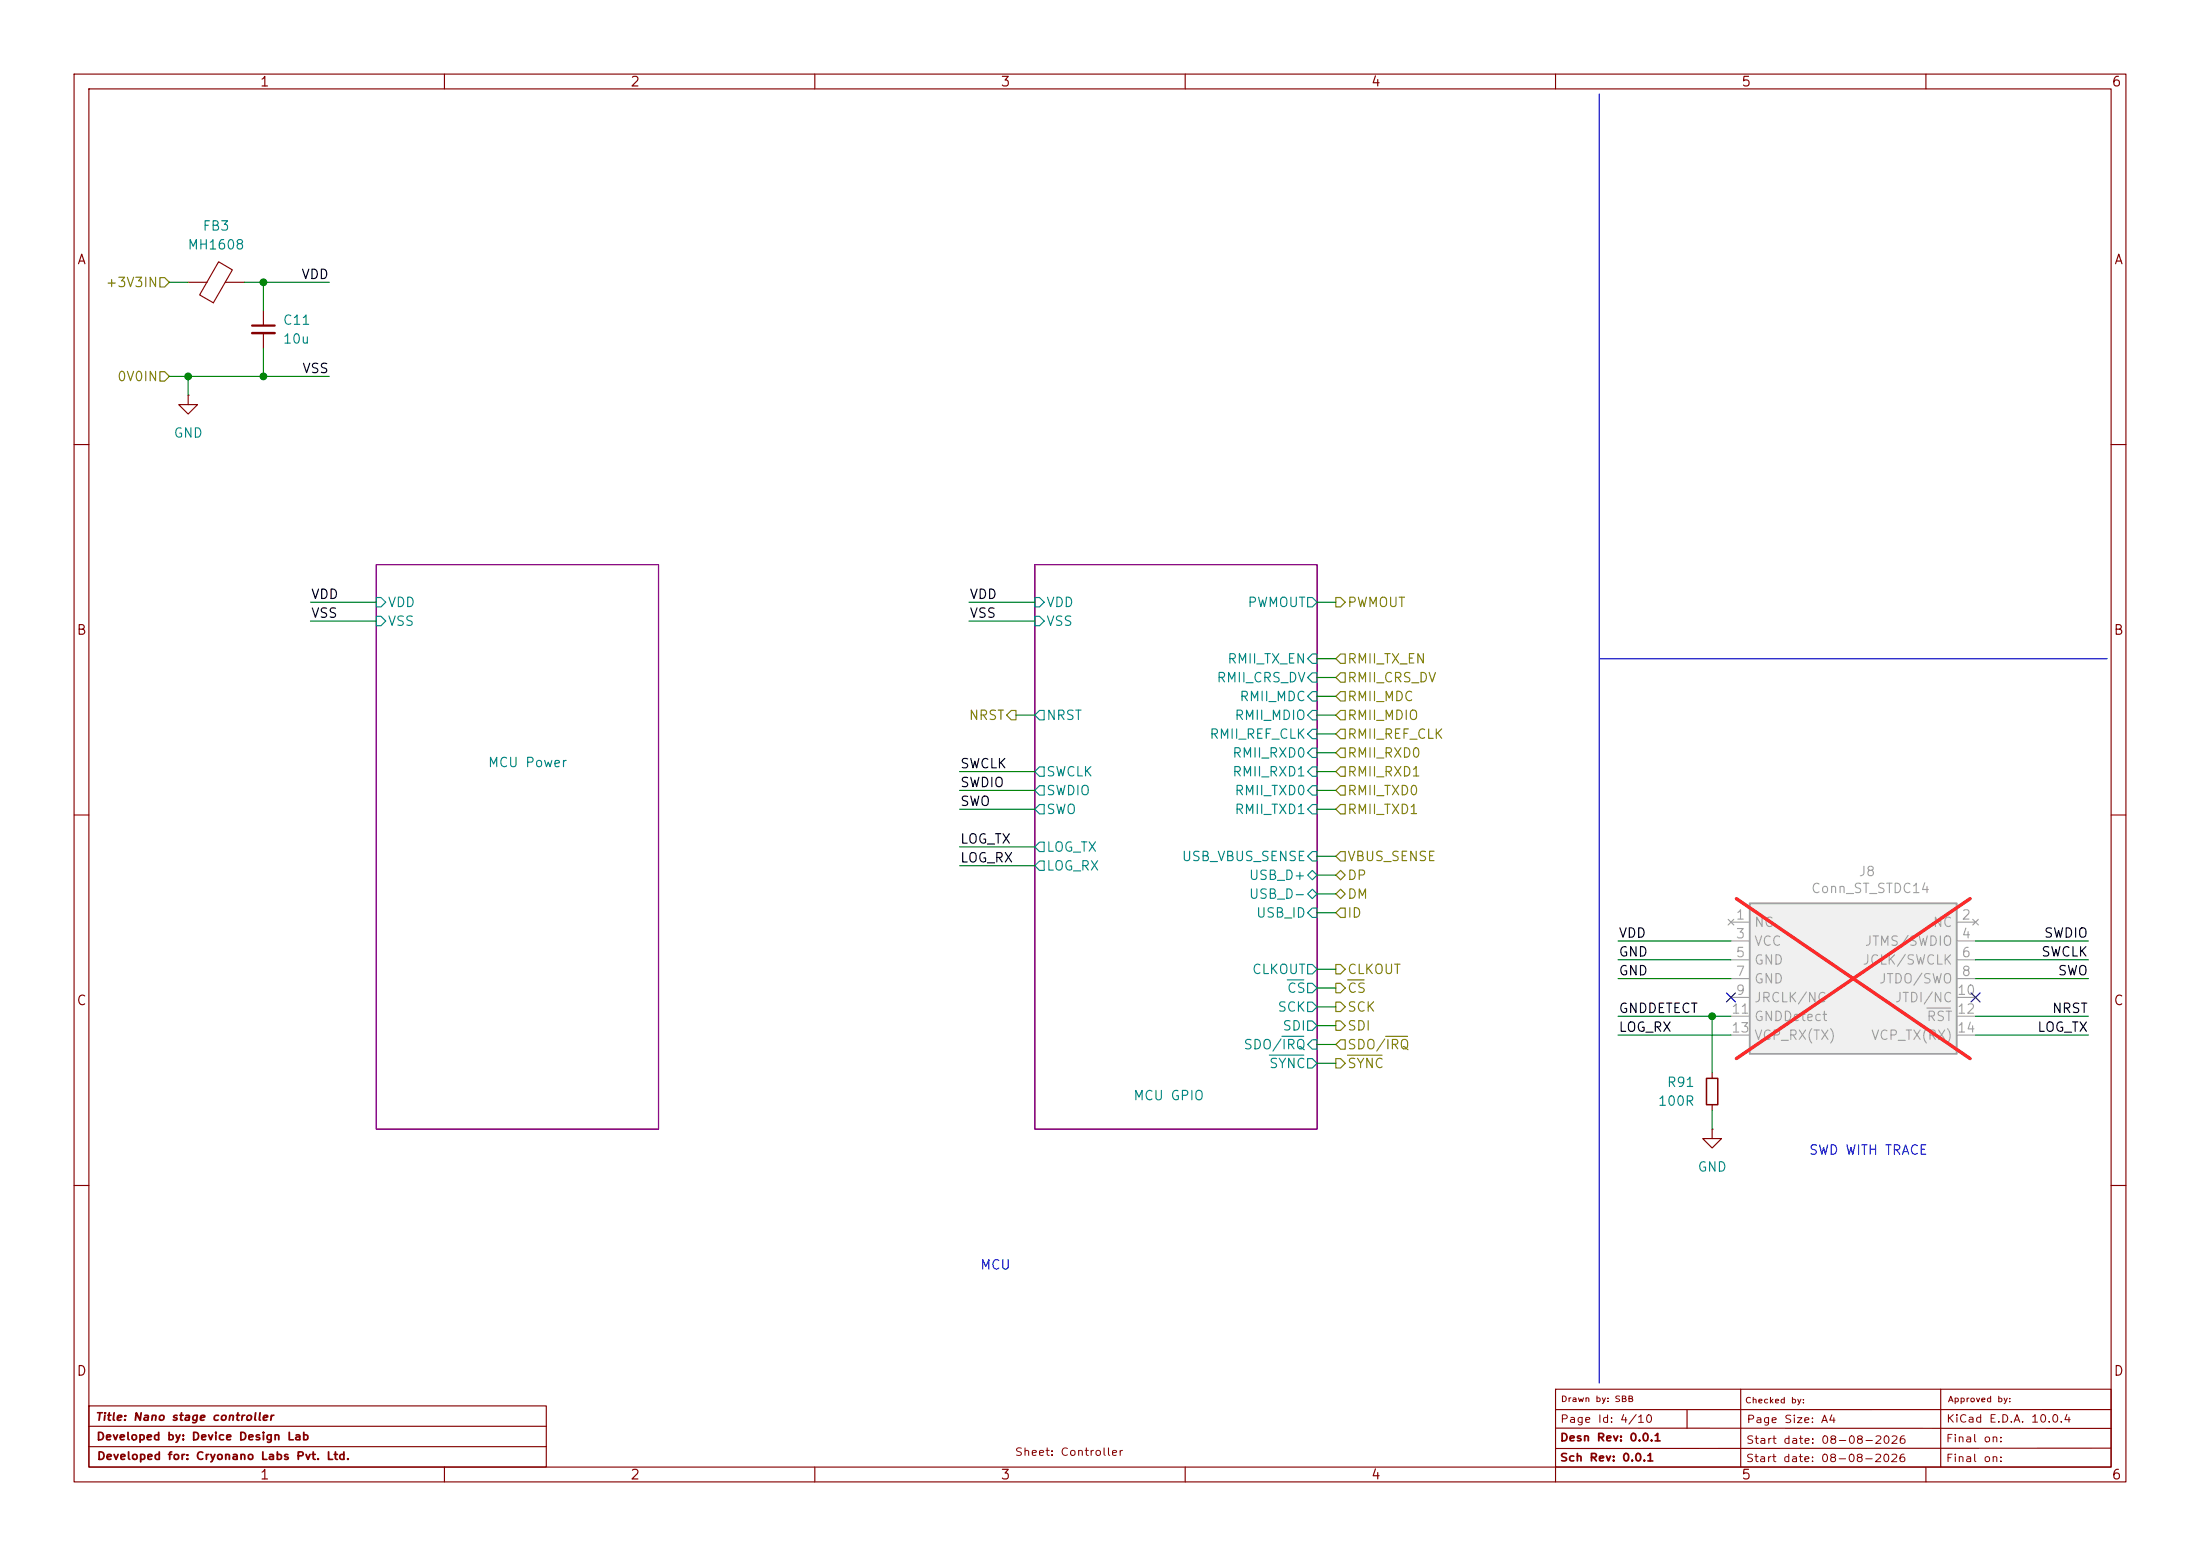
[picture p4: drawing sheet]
(kicad_sch
 (version 20260306)
 (generator "eeschema")
 (generator_version "10.0")
 (paper "A4")
 (title_block
  (title "Nano stage controller")
  (date "08-08-2026")
  (rev "1.0.0")
  (company "Cryonano Labs Pvt. Ltd.")
  (comment 1 "SBB")
  (comment 4 "0.0.1")
  (comment 5 "0.0.1")
  (comment 6 "08-08-2026")
  (comment 8 "08-08-2026"))
 (lib_symbols
  (symbol "Device:C_Small"
   (pin_numbers (hide yes))
   (pin_names
    (offset 0.254) (hide yes)) (exclude_from_sim no) (in_bom yes) (on_board yes)
   (in_pos_files yes)
   (duplicate_pin_numbers_are_jumpers no)
   (property "Reference" "C" (at 0.254 1.778 0) (show_name no) (do_not_autoplace no) (effects (font (size 1.27 1.27)) (justify left)))
   (property "Value" "C_Small" (at 0.254 -2.032 0) (show_name no) (do_not_autoplace no) (effects (font (size 1.27 1.27)) (justify left)))
   (property "Footprint" "" (at 0 0 0) (show_name no) (do_not_autoplace no) (hide yes) (effects (font (size 1.27 1.27))))
   (property "Datasheet" "" (at 0 0 0) (show_name no) (do_not_autoplace no) (hide yes) (effects (font (size 1.27 1.27))))
   (property "Description" "Unpolarized capacitor, small symbol" (at 0 0 0) (show_name no) (do_not_autoplace no) (hide yes) (effects (font (size 1.27 1.27))))
   (symbol "C_Small_0_1"
    (polyline (pts (xy -1.524 0.508) (xy 1.524 0.508)) (stroke (width 0.3048) (type default)) (fill (type none)))
    (polyline (pts (xy -1.524 -0.508) (xy 1.524 -0.508)) (stroke (width 0.3302) (type default)) (fill (type none))))
   (symbol "C_Small_1_1"
    (pin passive line (at 0 2.54 270) (length 2.032) (name "" (effects (font (size 1.27 1.27)))) (number "1" (effects (font (size 1.27 1.27)))))
    (pin passive line (at 0 -2.54 90) (length 2.032) (name "" (effects (font (size 1.27 1.27)))) (number "2" (effects (font (size 1.27 1.27))))))
   (embedded_fonts no))
  (symbol "Device:FerriteBead"
   (pin_numbers (hide yes))
   (pin_names
    (offset 0)) (exclude_from_sim no) (in_bom yes) (on_board yes)
   (in_pos_files yes)
   (duplicate_pin_numbers_are_jumpers no)
   (property "Reference" "FB" (at -3.81 0.635 90) (show_name no) (do_not_autoplace no) (effects (font (size 1.27 1.27))))
   (property "Value" "FerriteBead" (at 3.81 0 90) (show_name no) (do_not_autoplace no) (effects (font (size 1.27 1.27))))
   (property "Footprint" "" (at -1.778 0 90) (show_name no) (do_not_autoplace no) (hide yes) (effects (font (size 1.27 1.27))))
   (property "Datasheet" "" (at 0 0 0) (show_name no) (do_not_autoplace no) (hide yes) (effects (font (size 1.27 1.27))))
   (property "Description" "Ferrite bead" (at 0 0 0) (show_name no) (do_not_autoplace no) (hide yes) (effects (font (size 1.27 1.27))))
   (symbol "FerriteBead_0_1"
    (polyline (pts (xy -2.7686 0.4064) (xy -1.7018 2.2606) (xy 2.7686 -0.3048) (xy 1.6764 -2.159) (xy -2.7686 0.4064)) (stroke (width 0) (type default)) (fill (type none)))
    (polyline (pts (xy 0 1.27) (xy 0 1.2954)) (stroke (width 0) (type default)) (fill (type none)))
    (polyline (pts (xy 0 -1.27) (xy 0 -1.2192)) (stroke (width 0) (type default)) (fill (type none))))
   (symbol "FerriteBead_1_1"
    (pin passive line (at 0 3.81 270) (length 2.54) (name "" (effects (font (size 1.27 1.27)))) (number "1" (effects (font (size 1.27 1.27)))))
    (pin passive line (at 0 -3.81 90) (length 2.54) (name "" (effects (font (size 1.27 1.27)))) (number "2" (effects (font (size 1.27 1.27))))))
   (embedded_fonts no))
  (symbol "Device:R_Small"
   (pin_numbers (hide yes))
   (pin_names
    (offset 0.254) (hide yes)) (exclude_from_sim no) (in_bom yes) (on_board yes)
   (in_pos_files yes)
   (duplicate_pin_numbers_are_jumpers no)
   (property "Reference" "R" (at 0 0 90) (show_name no) (do_not_autoplace no) (effects (font (size 1.016 1.016))))
   (property "Value" "R_Small" (at 1.778 0 90) (show_name no) (do_not_autoplace no) (effects (font (size 1.27 1.27))))
   (property "Footprint" "" (at 0 0 0) (show_name no) (do_not_autoplace no) (hide yes) (effects (font (size 1.27 1.27))))
   (property "Datasheet" "" (at 0 0 0) (show_name no) (do_not_autoplace no) (hide yes) (effects (font (size 1.27 1.27))))
   (property "Description" "Resistor, small symbol" (at 0 0 0) (show_name no) (do_not_autoplace no) (hide yes) (effects (font (size 1.27 1.27))))
   (symbol "R_Small_0_1"
    (rectangle (start -0.762 1.778) (end 0.762 -1.778) (stroke (width 0.2032) (type default)) (fill (type none))))
   (symbol "R_Small_1_1"
    (pin passive line (at 0 2.54 270) (length 0.762) (name "" (effects (font (size 1.27 1.27)))) (number "1" (effects (font (size 1.27 1.27)))))
    (pin passive line (at 0 -2.54 90) (length 0.762) (name "" (effects (font (size 1.27 1.27)))) (number "2" (effects (font (size 1.27 1.27))))))
   (embedded_fonts no))
  (symbol "power:GND"
   (power global)
   (pin_numbers (hide yes))
   (pin_names
    (offset 0) (hide yes)) (exclude_from_sim no) (in_bom yes) (on_board yes)
   (in_pos_files yes)
   (duplicate_pin_numbers_are_jumpers no)
   (property "Reference" "#PWR" (at 0 -6.35 0) (show_name no) (do_not_autoplace no) (hide yes) (effects (font (size 1.27 1.27))))
   (property "Value" "GND" (at 0 -3.81 0) (show_name no) (do_not_autoplace no) (effects (font (size 1.27 1.27))))
   (property "Footprint" "" (at 0 0 0) (show_name no) (do_not_autoplace no) (hide yes) (effects (font (size 1.27 1.27))))
   (property "Datasheet" "" (at 0 0 0) (show_name no) (do_not_autoplace no) (hide yes) (effects (font (size 1.27 1.27))))
   (property "Description" "Power symbol creates a global label with name \"GND\" , ground" (at 0 0 0) (show_name no) (do_not_autoplace no) (hide yes) (effects (font (size 1.27 1.27))))
   (symbol "GND_0_1"
    (polyline (pts (xy 0 0) (xy 0 -1.27) (xy 1.27 -1.27) (xy 0 -2.54) (xy -1.27 -1.27) (xy 0 -1.27)) (stroke (width 0) (type default)) (fill (type none))))
   (symbol "GND_1_1"
    (pin power_in line (at 0 0 270) (length 0) (name "" (effects (font (size 1.27 1.27)))) (number "1" (effects (font (size 1.27 1.27))))))
   (embedded_fonts no))
  (symbol "symbols:Conn_ST_STDC14" (exclude_from_sim no) (in_bom yes) (on_board yes)
   (in_pos_files yes)
   (duplicate_pin_numbers_are_jumpers no)
   (property "Reference" "J" (at 1.016 13.208 0) (show_name no) (do_not_autoplace no) (effects (font (size 1.27 1.27)) (justify right)))
   (property "Value" "Conn_ST_STDC14" (at 9.906 9.398 0) (show_name no) (do_not_autoplace no) (effects (font (size 1.27 1.27)) (justify right bottom)))
   (property "Footprint" "symbols:PinHeader_2x07_P1.27mm_Vertical" (at 2.032 -28.194 0) (show_name no) (do_not_autoplace no) (hide yes) (effects (font (size 1.27 1.27))))
   (property "Datasheet" "https://www.st.com/content/ccc/resource/technical/document/user_manual/group1/99/49/91/b6/b2/3a/46/e5/DM00526767/files/DM00526767.pdf/jcr:content/translations/en.DM00526767.pdf" (at 6.604 -32.766 0) (show_name no) (do_not_autoplace no) (hide yes) (effects (font (size 1.27 1.27))))
   (property "Description" "ST Debug Connector, standard ARM Cortex-M SWD and JTAG interface plus UART" (at 5.334 -22.098 0) (show_name no) (do_not_autoplace no) (hide yes) (effects (font (size 1.27 1.27))))
   (symbol "Conn_ST_STDC14_0_1"
    (rectangle (start -15.24 7.62) (end 12.7 -12.7) (stroke (width 0.254) (type default)) (fill (type background))))
   (symbol "Conn_ST_STDC14_1_1"
    (pin no_connect line (at -17.78 5.08 0) (length 2.54) (name "NC" (effects (font (size 1.27 1.27)))) (number "1" (effects (font (size 1.27 1.27)))))
    (pin no_connect line (at 15.24 5.08 180) (length 2.54) (name "NC" (effects (font (size 1.27 1.27)))) (number "2" (effects (font (size 1.27 1.27)))))
    (pin power_in line (at -17.78 2.54 0) (length 2.54) (name "VCC" (effects (font (size 1.27 1.27)))) (number "3" (effects (font (size 1.27 1.27)))))
    (pin bidirectional line (at 15.24 2.54 180) (length 2.54) (name "JTMS/SWDIO" (effects (font (size 1.27 1.27)))) (number "4" (effects (font (size 1.27 1.27)))))
    (pin power_in line (at -17.78 0 0) (length 2.54) (name "GND" (effects (font (size 1.27 1.27)))) (number "5" (effects (font (size 1.27 1.27)))))
    (pin output line (at 15.24 0 180) (length 2.54) (name "JCLK/SWCLK" (effects (font (size 1.27 1.27)))) (number "6" (effects (font (size 1.27 1.27)))))
    (pin passive line (at -17.78 -2.54 0) (length 2.54) (name "GND" (effects (font (size 1.27 1.27)))) (number "7" (effects (font (size 1.27 1.27)))))
    (pin input line (at 15.24 -2.54 180) (length 2.54) (name "JTDO/SWO" (effects (font (size 1.27 1.27)))) (number "8" (effects (font (size 1.27 1.27)))))
    (pin input line (at -17.78 -5.08 0) (length 2.54) (name "JRCLK/NC" (effects (font (size 1.27 1.27)))) (number "9" (effects (font (size 1.27 1.27)))))
    (pin output line (at 15.24 -5.08 180) (length 2.54) (name "JTDI/NC" (effects (font (size 1.27 1.27)))) (number "10" (effects (font (size 1.27 1.27)))))
    (pin passive line (at -17.78 -7.62 0) (length 2.54) (name "GNDDetect" (effects (font (size 1.27 1.27)))) (number "11" (effects (font (size 1.27 1.27)))))
    (pin open_collector line (at 15.24 -7.62 180) (length 2.54) (name "~{RST}" (effects (font (size 1.27 1.27)))) (number "12" (effects (font (size 1.27 1.27)))))
    (pin output line (at -17.78 -10.16 0) (length 2.54) (name "VCP_RX(TX)" (effects (font (size 1.27 1.27)))) (number "13" (effects (font (size 1.27 1.27)))))
    (pin input line (at 15.24 -10.16 180) (length 2.54) (name "VCP_TX(RX)" (effects (font (size 1.27 1.27)))) (number "14" (effects (font (size 1.27 1.27))))))
   (embedded_fonts no)))
 (text "MCU"
  (exclude_from_sim no)
  (at 134.366 170.942 0)
  (effects (font (size 1.27 1.27) (thickness 0.1588))))
 (text "SWD WITH TRACE"
  (exclude_from_sim no)
  (at 252.222 155.448 0)
  (effects (font (size 1.27 1.27) (thickness 0.1588))))
 (junction
  (at 231.14 137.16)
  (diameter 0)
  (color 0 0 0 0))
 (junction
  (at 25.4 50.8)
  (diameter 0)
  (color 0 0 0 0))
 (junction
  (at 35.56 50.8)
  (diameter 0)
  (color 0 0 0 0))
 (junction
  (at 35.56 38.1)
  (diameter 0)
  (color 0 0 0 0))
 (no_connect
  (at 233.68 134.62))
 (no_connect
  (at 266.7 134.62))
 (wire
  (pts (xy 218.44 127) (xy 233.68 127))
  (stroke (width 0.1524) (type default)))
 (wire
  (pts (xy 177.8 115.57) (xy 180.34 115.57))
  (stroke (width 0) (type default)))
 (wire
  (pts (xy 266.7 129.54) (xy 281.94 129.54))
  (stroke (width 0.1524) (type default)))
 (wire
  (pts (xy 218.44 139.7) (xy 233.68 139.7))
  (stroke (width 0.1524) (type default)))
 (wire
  (pts (xy 177.8 91.44) (xy 180.34 91.44))
  (stroke (width 0) (type default)))
 (wire
  (pts (xy 44.45 38.1) (xy 35.56 38.1))
  (stroke (width 0.1524) (type default)))
 (wire
  (pts (xy 266.7 132.08) (xy 281.94 132.08))
  (stroke (width 0.1524) (type default)))
 (wire
  (pts (xy 177.8 143.51) (xy 180.34 143.51))
  (stroke (width 0) (type default)))
 (wire
  (pts (xy 129.54 106.68) (xy 139.7 106.68))
  (stroke (width 0) (type default)))
 (wire
  (pts (xy 231.14 149.86) (xy 231.14 152.4))
  (stroke (width 0.1524) (type default)))
 (wire
  (pts (xy 218.44 132.08) (xy 233.68 132.08))
  (stroke (width 0.1524) (type default)))
 (wire
  (pts (xy 177.8 135.89) (xy 180.34 135.89))
  (stroke (width 0) (type default)))
 (wire
  (pts (xy 25.4 50.8) (xy 25.4 53.34))
  (stroke (width 0.1524) (type default)))
 (wire
  (pts (xy 177.8 109.22) (xy 180.34 109.22))
  (stroke (width 0) (type default)))
 (wire
  (pts (xy 35.56 46.99) (xy 35.56 50.8))
  (stroke (width 0.1524) (type default)))
 (wire
  (pts (xy 177.8 88.9) (xy 180.34 88.9))
  (stroke (width 0) (type default)))
 (wire
  (pts (xy 129.54 104.14) (xy 139.7 104.14))
  (stroke (width 0) (type default)))
 (wire
  (pts (xy 177.8 140.97) (xy 180.34 140.97))
  (stroke (width 0) (type default)))
 (wire
  (pts (xy 25.4 50.8) (xy 35.56 50.8))
  (stroke (width 0.1524) (type default)))
 (wire
  (pts (xy 177.8 99.06) (xy 180.34 99.06))
  (stroke (width 0) (type default)))
 (wire
  (pts (xy 129.54 116.84) (xy 139.7 116.84))
  (stroke (width 0) (type default)))
 (wire
  (pts (xy 177.8 120.65) (xy 180.34 120.65))
  (stroke (width 0) (type default)))
 (wire
  (pts (xy 130.81 81.28) (xy 139.7 81.28))
  (stroke (width 0) (type default)))
 (polyline
  (pts (xy 215.9 12.7) (xy 215.9 186.69))
  (stroke (width 0.1524) (type solid)))
 (wire
  (pts (xy 137.16 96.52) (xy 139.7 96.52))
  (stroke (width 0) (type default)))
 (wire
  (pts (xy 35.56 50.8) (xy 44.45 50.8))
  (stroke (width 0.1524) (type default)))
 (wire
  (pts (xy 177.8 93.98) (xy 180.34 93.98))
  (stroke (width 0) (type default)))
 (wire
  (pts (xy 266.7 139.7) (xy 281.94 139.7))
  (stroke (width 0.1524) (type default)))
 (wire
  (pts (xy 35.56 38.1) (xy 33.02 38.1))
  (stroke (width 0.1524) (type default)))
 (wire
  (pts (xy 177.8 123.19) (xy 180.34 123.19))
  (stroke (width 0) (type default)))
 (wire
  (pts (xy 177.8 133.35) (xy 180.34 133.35))
  (stroke (width 0) (type default)))
 (wire
  (pts (xy 177.8 106.68) (xy 180.34 106.68))
  (stroke (width 0) (type default)))
 (wire
  (pts (xy 35.56 41.91) (xy 35.56 38.1))
  (stroke (width 0.1524) (type default)))
 (wire
  (pts (xy 177.8 130.81) (xy 180.34 130.81))
  (stroke (width 0) (type default)))
 (wire
  (pts (xy 177.8 101.6) (xy 180.34 101.6))
  (stroke (width 0) (type default)))
 (polyline
  (pts (xy 215.9 88.9) (xy 284.48 88.9))
  (stroke (width 0.1524) (type solid)))
 (wire
  (pts (xy 266.7 127) (xy 281.94 127))
  (stroke (width 0.1524) (type default)))
 (wire
  (pts (xy 177.8 138.43) (xy 180.34 138.43))
  (stroke (width 0) (type default)))
 (wire
  (pts (xy 266.7 137.16) (xy 281.94 137.16))
  (stroke (width 0.1524) (type default)))
 (wire
  (pts (xy 177.8 118.11) (xy 180.34 118.11))
  (stroke (width 0) (type default)))
 (wire
  (pts (xy 218.44 137.16) (xy 231.14 137.16))
  (stroke (width 0.1524) (type default)))
 (wire
  (pts (xy 22.86 50.8) (xy 25.4 50.8))
  (stroke (width 0.1524) (type default)))
 (wire
  (pts (xy 231.14 137.16) (xy 233.68 137.16))
  (stroke (width 0.1524) (type default)))
 (wire
  (pts (xy 41.91 81.28) (xy 50.8 81.28))
  (stroke (width 0.1524) (type default)))
 (wire
  (pts (xy 177.8 81.28) (xy 180.34 81.28))
  (stroke (width 0) (type default)))
 (wire
  (pts (xy 177.8 104.14) (xy 180.34 104.14))
  (stroke (width 0) (type default)))
 (wire
  (pts (xy 129.54 114.3) (xy 139.7 114.3))
  (stroke (width 0) (type default)))
 (wire
  (pts (xy 231.14 137.16) (xy 231.14 144.78))
  (stroke (width 0.1524) (type default)))
 (wire
  (pts (xy 139.7 83.82) (xy 130.81 83.82))
  (stroke (width 0.1524) (type default)))
 (wire
  (pts (xy 129.54 109.22) (xy 139.7 109.22))
  (stroke (width 0) (type default)))
 (wire
  (pts (xy 218.44 129.54) (xy 233.68 129.54))
  (stroke (width 0.1524) (type default)))
 (wire
  (pts (xy 50.8 83.82) (xy 41.91 83.82))
  (stroke (width 0.1524) (type default)))
 (wire
  (pts (xy 22.86 38.1) (xy 25.4 38.1))
  (stroke (width 0.1524) (type default)))
 (wire
  (pts (xy 177.8 96.52) (xy 180.34 96.52))
  (stroke (width 0) (type default)))
 (label "VDD"
  (at 44.45 38.1 180)
  (effects (font (size 1.27 1.27) (thickness 0.1588)) (justify right bottom)))
 (label "LOG_RX"
  (at 218.44 139.7 0)
  (effects (font (size 1.27 1.27) (thickness 0.1588)) (justify left bottom)))
 (label "SWO"
  (at 281.94 132.08 180)
  (effects (font (size 1.27 1.27) (thickness 0.1588)) (justify right bottom)))
 (label "SWDIO"
  (at 129.54 106.68 0)
  (effects (font (size 1.27 1.27)) (justify left bottom)))
 (label "VSS"
  (at 44.45 50.8 180)
  (effects (font (size 1.27 1.27) (thickness 0.1588)) (justify right bottom)))
 (label "SWDIO"
  (at 281.94 127 180)
  (effects (font (size 1.27 1.27) (thickness 0.1588)) (justify right bottom)))
 (label "GND"
  (at 218.44 129.54 0)
  (effects (font (size 1.27 1.27) (thickness 0.1588)) (justify left bottom)))
 (label "VDD"
  (at 130.81 81.28 0)
  (effects (font (size 1.27 1.27) (thickness 0.1588)) (justify left bottom)))
 (label "NRST"
  (at 281.94 137.16 180)
  (effects (font (size 1.27 1.27) (thickness 0.1588)) (justify right bottom)))
 (label "LOG_TX"
  (at 281.94 139.7 180)
  (effects (font (size 1.27 1.27) (thickness 0.1588)) (justify right bottom)))
 (label "VDD"
  (at 218.44 127 0)
  (effects (font (size 1.27 1.27) (thickness 0.1588)) (justify left bottom)))
 (label "SWCLK"
  (at 281.94 129.54 180)
  (effects (font (size 1.27 1.27) (thickness 0.1588)) (justify right bottom)))
 (label "SWO"
  (at 129.54 109.22 0)
  (effects (font (size 1.27 1.27)) (justify left bottom)))
 (label "SWCLK"
  (at 129.54 104.14 0)
  (effects (font (size 1.27 1.27)) (justify left bottom)))
 (label "LOG_TX"
  (at 129.54 114.3 0)
  (effects (font (size 1.27 1.27)) (justify left bottom)))
 (label "VSS"
  (at 41.91 83.82 0)
  (effects (font (size 1.27 1.27) (thickness 0.1588)) (justify left bottom)))
 (label "GND"
  (at 218.44 132.08 0)
  (effects (font (size 1.27 1.27) (thickness 0.1588)) (justify left bottom)))
 (label "LOG_RX"
  (at 129.54 116.84 0)
  (effects (font (size 1.27 1.27)) (justify left bottom)))
 (label "VDD"
  (at 41.91 81.28 0)
  (effects (font (size 1.27 1.27) (thickness 0.1588)) (justify left bottom)))
 (label "VSS"
  (at 130.81 83.82 0)
  (effects (font (size 1.27 1.27) (thickness 0.1588)) (justify left bottom)))
 (label "GNDDETECT"
  (at 218.44 137.16 0)
  (effects (font (size 1.27 1.27) (thickness 0.1588)) (justify left bottom)))
 (hierarchical_label "ID"
  (shape input)
  (at 180.34 123.19 0)
  (effects (font (size 1.27 1.27) (thickness 0.1588)) (justify left)))
 (hierarchical_label "DM"
  (shape bidirectional)
  (at 180.34 120.65 0)
  (effects (font (size 1.27 1.27) (thickness 0.1588)) (justify left)))
 (hierarchical_label "SDO{slash}~{IRQ}"
  (shape input)
  (at 180.34 140.97 0)
  (effects (font (size 1.27 1.27) (thickness 0.1588)) (justify left)))
 (hierarchical_label "RMII_RXD1"
  (shape input)
  (at 180.34 104.14 0)
  (effects (font (size 1.27 1.27) (thickness 0.1588)) (justify left)))
 (hierarchical_label "~{SYNC}"
  (shape output)
  (at 180.34 143.51 0)
  (effects (font (size 1.27 1.27) (thickness 0.1588)) (justify left)))
 (hierarchical_label "RMII_TX_EN"
  (shape input)
  (at 180.34 88.9 0)
  (effects (font (size 1.27 1.27) (thickness 0.1588)) (justify left)))
 (hierarchical_label "0V0IN"
  (shape input)
  (at 22.86 50.8 180)
  (effects (font (size 1.27 1.27) (thickness 0.1588)) (justify right)))
 (hierarchical_label "NRST"
  (shape output)
  (at 137.16 96.52 180)
  (effects (font (size 1.27 1.27) (thickness 0.1588)) (justify right)))
 (hierarchical_label "DP"
  (shape bidirectional)
  (at 180.34 118.11 0)
  (effects (font (size 1.27 1.27) (thickness 0.1588)) (justify left)))
 (hierarchical_label "RMII_MDIO"
  (shape input)
  (at 180.34 96.52 0)
  (effects (font (size 1.27 1.27) (thickness 0.1588)) (justify left)))
 (hierarchical_label "RMII_RXD0"
  (shape input)
  (at 180.34 101.6 0)
  (effects (font (size 1.27 1.27) (thickness 0.1588)) (justify left)))
 (hierarchical_label "PWMOUT"
  (shape output)
  (at 180.34 81.28 0)
  (effects (font (size 1.27 1.27) (thickness 0.1588)) (justify left)))
 (hierarchical_label "SCK"
  (shape output)
  (at 180.34 135.89 0)
  (effects (font (size 1.27 1.27) (thickness 0.1588)) (justify left)))
 (hierarchical_label "+3V3IN"
  (shape input)
  (at 22.86 38.1 180)
  (effects (font (size 1.27 1.27) (thickness 0.1588)) (justify right)))
 (hierarchical_label "RMII_TXD0"
  (shape input)
  (at 180.34 106.68 0)
  (effects (font (size 1.27 1.27) (thickness 0.1588)) (justify left)))
 (hierarchical_label "VBUS_SENSE"
  (shape input)
  (at 180.34 115.57 0)
  (effects (font (size 1.27 1.27) (thickness 0.1588)) (justify left)))
 (hierarchical_label "RMII_TXD1"
  (shape input)
  (at 180.34 109.22 0)
  (effects (font (size 1.27 1.27) (thickness 0.1588)) (justify left)))
 (hierarchical_label "RMII_CRS_DV"
  (shape input)
  (at 180.34 91.44 0)
  (effects (font (size 1.27 1.27) (thickness 0.1588)) (justify left)))
 (hierarchical_label "~{CS}"
  (shape output)
  (at 180.34 133.35 0)
  (effects (font (size 1.27 1.27) (thickness 0.1588)) (justify left)))
 (hierarchical_label "RMII_REF_CLK"
  (shape input)
  (at 180.34 99.06 0)
  (effects (font (size 1.27 1.27) (thickness 0.1588)) (justify left)))
 (hierarchical_label "RMII_MDC"
  (shape input)
  (at 180.34 93.98 0)
  (effects (font (size 1.27 1.27) (thickness 0.1588)) (justify left)))
 (hierarchical_label "SDI"
  (shape output)
  (at 180.34 138.43 0)
  (effects (font (size 1.27 1.27) (thickness 0.1588)) (justify left)))
 (hierarchical_label "CLKOUT"
  (shape output)
  (at 180.34 130.81 0)
  (effects (font (size 1.27 1.27) (thickness 0.1588)) (justify left)))
 (symbol
  (lib_id "power:GND")
  (at 231.14 152.4 0)
  (unit 1)
  (body_style 1)
  (exclude_from_sim no)
  (in_bom yes)
  (on_board yes)
  (in_pos_files yes)
  (dnp no)
  (fields_autoplaced yes)
  (property "Reference" "#PWR032" (at 231.14 158.75 0) (hide yes) (show_name no) (do_not_autoplace no) (effects (font (size 1.27 1.27) (thickness 0.1588))))
  (property "Value" "GND" (at 231.14 157.48 0) (show_name no) (do_not_autoplace no) (effects (font (size 1.27 1.27) (thickness 0.1588))))
  (property "Footprint" "" (at 231.14 152.4 0) (hide yes) (show_name no) (do_not_autoplace no) (effects (font (size 1.27 1.27) (thickness 0.1588))))
  (property "Datasheet" "" (at 231.14 152.4 0) (hide yes) (show_name no) (do_not_autoplace no) (effects (font (size 1.27 1.27) (thickness 0.1588))))
  (property "Description" "Power symbol creates a global label with name \"GND\" , ground" (at 231.14 152.4 0) (hide yes) (show_name no) (do_not_autoplace no) (effects (font (size 1.27 1.27) (thickness 0.1588))))
  (pin "1"))
 (symbol
  (lib_id "symbols:Conn_ST_STDC14")
  (at 251.46 129.54 0)
  (unit 1)
  (body_style 1)
  (exclude_from_sim no)
  (in_bom no)
  (on_board yes)
  (in_pos_files yes)
  (dnp yes)
  (property "Reference" "J8" (at 253.238 117.602 0) (show_name no) (do_not_autoplace no) (effects (font (size 1.27 1.27) (thickness 0.1588)) (justify right)))
  (property "Value" "Conn_ST_STDC14" (at 260.604 119.888 0) (show_name no) (do_not_autoplace no) (effects (font (size 1.27 1.27) (thickness 0.1588)) (justify right)))
  (property "Footprint" "footprints:PinHeader_2x07_P1.27mm_Vertical" (at 251.46 129.54 0) (hide yes) (show_name no) (do_not_autoplace no) (effects (font (size 1.27 1.27) (thickness 0.1588))))
  (property "Datasheet" "https://www.st.com/content/ccc/resource/technical/document/user_manual/group1/99/49/91/b6/b2/3a/46/e5/DM00526767/files/DM00526767.pdf/jcr:content/translations/en.DM00526767.pdf" (at 242.57 161.29 90) (hide yes) (show_name no) (do_not_autoplace no) (effects (font (size 1.27 1.27) (thickness 0.1588))))
  (property "Description" "ST Debug Connector, standard ARM Cortex-M SWD and JTAG interface plus UART" (at 251.46 129.54 0) (hide yes) (show_name no) (do_not_autoplace no) (effects (font (size 1.27 1.27) (thickness 0.1588))))
  (property "Alternative" "" (at 251.46 129.54 0) (hide yes) (show_name no) (do_not_autoplace no) (effects (font (size 1.27 1.27) (thickness 0.1588))))
  (property "Allied Price/Stock" "" (at 251.46 129.54 0) (hide yes) (show_name no) (do_not_autoplace no) (effects (font (size 1.27 1.27))))
  (property "Allied_Number" "" (at 251.46 129.54 0) (hide yes) (show_name no) (do_not_autoplace no) (effects (font (size 1.27 1.27))))
  (property "Arrow Part Number" "" (at 251.46 129.54 0) (hide yes) (show_name no) (do_not_autoplace no) (effects (font (size 1.27 1.27))))
  (property "Arrow Price/Stock" "" (at 251.46 129.54 0) (hide yes) (show_name no) (do_not_autoplace no) (effects (font (size 1.27 1.27))))
  (property "KLC_S3.3" "" (at 251.46 129.54 0) (hide yes) (show_name no) (do_not_autoplace no) (effects (font (size 1.27 1.27))))
  (property "KLC_S4.1" "" (at 251.46 129.54 0) (hide yes) (show_name no) (do_not_autoplace no) (effects (font (size 1.27 1.27))))
  (property "Manufacturer_Name" "" (at 251.46 129.54 0) (hide yes) (show_name no) (do_not_autoplace no) (effects (font (size 1.27 1.27))))
  (property "Manufacturer_Part_Number" "" (at 251.46 129.54 0) (hide yes) (show_name no) (do_not_autoplace no) (effects (font (size 1.27 1.27))))
  (property "Mouser Part Number" "" (at 251.46 129.54 0) (hide yes) (show_name no) (do_not_autoplace no) (effects (font (size 1.27 1.27))))
  (property "Mouser Price/Stock" "" (at 251.46 129.54 0) (hide yes) (show_name no) (do_not_autoplace no) (effects (font (size 1.27 1.27))))
  (property "Part/Order No." "" (at 251.46 129.54 0) (hide yes) (show_name no) (do_not_autoplace no) (effects (font (size 1.27 1.27))))
  (property "RS Part Number" "" (at 251.46 129.54 0) (hide yes) (show_name no) (do_not_autoplace no) (effects (font (size 1.27 1.27))))
  (property "RS Price/Stock" "" (at 251.46 129.54 0) (hide yes) (show_name no) (do_not_autoplace no) (effects (font (size 1.27 1.27))))
  (property "Unit Price for 10pcs" "" (at 251.46 129.54 0) (hide yes) (show_name no) (do_not_autoplace no) (effects (font (size 1.27 1.27))))
  (property "element14 Part Number" "" (at 251.46 129.54 0) (hide yes) (show_name no) (do_not_autoplace no) (effects (font (size 1.27 1.27))))
  (property "element14 Price/Stock" "" (at 251.46 129.54 0) (hide yes) (show_name no) (do_not_autoplace no) (effects (font (size 1.27 1.27))))
  (pin "2")
  (pin "1")
  (pin "7")
  (pin "13")
  (pin "6")
  (pin "5")
  (pin "8")
  (pin "12")
  (pin "9")
  (pin "14")
  (pin "11")
  (pin "4")
  (pin "3")
  (pin "10"))
 (symbol
  (lib_id "Device:FerriteBead")
  (at 29.21 38.1 90)
  (unit 1)
  (body_style 1)
  (exclude_from_sim no)
  (in_bom yes)
  (on_board yes)
  (in_pos_files yes)
  (dnp no)
  (fields_autoplaced yes)
  (property "Reference" "FB3" (at 29.1592 30.48 90) (show_name no) (do_not_autoplace no) (effects (font (size 1.27 1.27) (thickness 0.1588))))
  (property "Value" "MH1608" (at 29.1592 33.02 90) (show_name no) (do_not_autoplace no) (effects (font (size 1.27 1.27) (thickness 0.1588))))
  (property "Footprint" "Inductor_SMD:L_0603_1608Metric" (at 29.21 39.878 90) (hide yes) (show_name no) (do_not_autoplace no) (effects (font (size 1.27 1.27) (thickness 0.1588))))
  (property "Datasheet" "" (at 29.21 38.1 0) (hide yes) (show_name no) (do_not_autoplace no) (effects (font (size 1.27 1.27) (thickness 0.1588))))
  (property "Description" "Ferrite Beads 600 ohms 25% HIGH CURRENT" (at 29.21 38.1 0) (hide yes) (show_name no) (do_not_autoplace no) (effects (font (size 1.27 1.27) (thickness 0.1588))))
  (property "Order No." "MH1608-601Y" (at 29.21 38.1 90) (hide yes) (show_name no) (do_not_autoplace no) (effects (font (size 1.27 1.27) (thickness 0.1588))))
  (property "Manufacturer" "" (at 29.21 38.1 90) (hide yes) (show_name no) (do_not_autoplace no) (effects (font (size 1.27 1.27) (thickness 0.1588))))
  (property "Power" "" (at 29.21 38.1 90) (hide yes) (show_name no) (do_not_autoplace no) (effects (font (size 1.27 1.27) (thickness 0.1588))))
  (property "Unit Price 10" "12.2" (at 29.21 38.1 90) (hide yes) (show_name no) (do_not_autoplace no) (effects (font (size 1.27 1.27) (thickness 0.1588))))
  (property "Alternative" "" (at 29.21 38.1 90) (hide yes) (show_name no) (do_not_autoplace no) (effects (font (size 1.27 1.27) (thickness 0.1588))))
  (property "Current" "1A" (at 29.21 38.1 90) (hide yes) (show_name no) (do_not_autoplace no) (effects (font (size 1.27 1.27) (thickness 0.1588))))
  (property "Allied Price/Stock" "" (at 29.21 38.1 90) (hide yes) (show_name no) (do_not_autoplace no) (effects (font (size 1.27 1.27))))
  (property "Allied_Number" "" (at 29.21 38.1 90) (hide yes) (show_name no) (do_not_autoplace no) (effects (font (size 1.27 1.27))))
  (property "Arrow Part Number" "" (at 29.21 38.1 90) (hide yes) (show_name no) (do_not_autoplace no) (effects (font (size 1.27 1.27))))
  (property "Arrow Price/Stock" "" (at 29.21 38.1 90) (hide yes) (show_name no) (do_not_autoplace no) (effects (font (size 1.27 1.27))))
  (property "KLC_S3.3" "" (at 29.21 38.1 90) (hide yes) (show_name no) (do_not_autoplace no) (effects (font (size 1.27 1.27))))
  (property "KLC_S4.1" "" (at 29.21 38.1 90) (hide yes) (show_name no) (do_not_autoplace no) (effects (font (size 1.27 1.27))))
  (property "Manufacturer_Name" "" (at 29.21 38.1 90) (hide yes) (show_name no) (do_not_autoplace no) (effects (font (size 1.27 1.27))))
  (property "Manufacturer_Part_Number" "" (at 29.21 38.1 90) (hide yes) (show_name no) (do_not_autoplace no) (effects (font (size 1.27 1.27))))
  (property "Mouser Part Number" "" (at 29.21 38.1 90) (hide yes) (show_name no) (do_not_autoplace no) (effects (font (size 1.27 1.27))))
  (property "Mouser Price/Stock" "" (at 29.21 38.1 90) (hide yes) (show_name no) (do_not_autoplace no) (effects (font (size 1.27 1.27))))
  (property "Part/Order No." "" (at 29.21 38.1 90) (hide yes) (show_name no) (do_not_autoplace no) (effects (font (size 1.27 1.27))))
  (property "RS Part Number" "" (at 29.21 38.1 90) (hide yes) (show_name no) (do_not_autoplace no) (effects (font (size 1.27 1.27))))
  (property "RS Price/Stock" "" (at 29.21 38.1 90) (hide yes) (show_name no) (do_not_autoplace no) (effects (font (size 1.27 1.27))))
  (property "Unit Price for 10pcs" "" (at 29.21 38.1 90) (hide yes) (show_name no) (do_not_autoplace no) (effects (font (size 1.27 1.27))))
  (property "element14 Part Number" "" (at 29.21 38.1 90) (hide yes) (show_name no) (do_not_autoplace no) (effects (font (size 1.27 1.27))))
  (property "element14 Price/Stock" "" (at 29.21 38.1 90) (hide yes) (show_name no) (do_not_autoplace no) (effects (font (size 1.27 1.27))))
  (pin "2")
  (pin "1"))
 (symbol
  (lib_id "power:GND")
  (at 25.4 53.34 0)
  (unit 1)
  (body_style 1)
  (exclude_from_sim no)
  (in_bom yes)
  (on_board yes)
  (in_pos_files yes)
  (dnp no)
  (fields_autoplaced yes)
  (property "Reference" "#PWR09" (at 25.4 59.69 0) (hide yes) (show_name no) (do_not_autoplace no) (effects (font (size 1.27 1.27) (thickness 0.1588))))
  (property "Value" "GND" (at 25.4 58.42 0) (show_name no) (do_not_autoplace no) (effects (font (size 1.27 1.27) (thickness 0.1588))))
  (property "Footprint" "" (at 25.4 53.34 0) (hide yes) (show_name no) (do_not_autoplace no) (effects (font (size 1.27 1.27) (thickness 0.1588))))
  (property "Datasheet" "" (at 25.4 53.34 0) (hide yes) (show_name no) (do_not_autoplace no) (effects (font (size 1.27 1.27) (thickness 0.1588))))
  (property "Description" "Power symbol creates a global label with name \"GND\" , ground" (at 25.4 53.34 0) (hide yes) (show_name no) (do_not_autoplace no) (effects (font (size 1.27 1.27) (thickness 0.1588))))
  (pin "1"))
 (symbol
  (lib_id "Device:C_Small")
  (at 35.56 44.45 0)
  (unit 1)
  (body_style 1)
  (exclude_from_sim no)
  (in_bom yes)
  (on_board yes)
  (in_pos_files yes)
  (dnp no)
  (fields_autoplaced yes)
  (property "Reference" "C11" (at 38.1 43.1862 0) (show_name no) (do_not_autoplace no) (effects (font (size 1.27 1.27) (thickness 0.1588)) (justify left)))
  (property "Value" "10u" (at 38.1 45.7262 0) (show_name no) (do_not_autoplace no) (effects (font (size 1.27 1.27) (thickness 0.1588)) (justify left)))
  (property "Footprint" "Capacitor_SMD:C_1206_3216Metric" (at 35.56 44.45 0) (hide yes) (show_name no) (do_not_autoplace no) (effects (font (size 1.27 1.27) (thickness 0.1588))))
  (property "Datasheet" "" (at 35.56 44.45 0) (hide yes) (show_name no) (do_not_autoplace no) (effects (font (size 1.27 1.27) (thickness 0.1588))))
  (property "Description" "SMD Multilayer Ceramic Capacitor, 10 µF, 16 V, 1206 [3216 Metric], ± 10%, X7R" (at 35.56 44.45 0) (hide yes) (show_name no) (do_not_autoplace no) (effects (font (size 1.27 1.27) (thickness 0.1588))))
  (property "Order No." "C1206C106K4RACTU" (at 35.56 44.45 0) (hide yes) (show_name no) (do_not_autoplace no) (effects (font (size 1.27 1.27) (thickness 0.1588))))
  (property "Manufacturer" "KEMET" (at 35.56 44.45 0) (hide yes) (show_name no) (do_not_autoplace no) (effects (font (size 1.27 1.27) (thickness 0.1588))))
  (property "Voltage" "16V" (at 35.56 44.45 0) (hide yes) (show_name no) (do_not_autoplace no) (effects (font (size 1.27 1.27) (thickness 0.1588))))
  (property "Power" "" (at 35.56 44.45 0) (hide yes) (show_name no) (do_not_autoplace no) (effects (font (size 1.27 1.27) (thickness 0.1588))))
  (property "Unit Price 10" "13.5" (at 35.56 44.45 0) (hide yes) (show_name no) (do_not_autoplace no) (effects (font (size 1.27 1.27) (thickness 0.1588))))
  (property "Alternative" "" (at 35.56 44.45 0) (hide yes) (show_name no) (do_not_autoplace no) (effects (font (size 1.27 1.27) (thickness 0.1588))))
  (property "Allied Price/Stock" "" (at 35.56 44.45 0) (hide yes) (show_name no) (do_not_autoplace no) (effects (font (size 1.27 1.27))))
  (property "Allied_Number" "" (at 35.56 44.45 0) (hide yes) (show_name no) (do_not_autoplace no) (effects (font (size 1.27 1.27))))
  (property "Arrow Part Number" "" (at 35.56 44.45 0) (hide yes) (show_name no) (do_not_autoplace no) (effects (font (size 1.27 1.27))))
  (property "Arrow Price/Stock" "" (at 35.56 44.45 0) (hide yes) (show_name no) (do_not_autoplace no) (effects (font (size 1.27 1.27))))
  (property "KLC_S3.3" "" (at 35.56 44.45 0) (hide yes) (show_name no) (do_not_autoplace no) (effects (font (size 1.27 1.27))))
  (property "KLC_S4.1" "" (at 35.56 44.45 0) (hide yes) (show_name no) (do_not_autoplace no) (effects (font (size 1.27 1.27))))
  (property "Manufacturer_Name" "" (at 35.56 44.45 0) (hide yes) (show_name no) (do_not_autoplace no) (effects (font (size 1.27 1.27))))
  (property "Manufacturer_Part_Number" "" (at 35.56 44.45 0) (hide yes) (show_name no) (do_not_autoplace no) (effects (font (size 1.27 1.27))))
  (property "Mouser Part Number" "" (at 35.56 44.45 0) (hide yes) (show_name no) (do_not_autoplace no) (effects (font (size 1.27 1.27))))
  (property "Mouser Price/Stock" "" (at 35.56 44.45 0) (hide yes) (show_name no) (do_not_autoplace no) (effects (font (size 1.27 1.27))))
  (property "Part/Order No." "" (at 35.56 44.45 0) (hide yes) (show_name no) (do_not_autoplace no) (effects (font (size 1.27 1.27))))
  (property "RS Part Number" "" (at 35.56 44.45 0) (hide yes) (show_name no) (do_not_autoplace no) (effects (font (size 1.27 1.27))))
  (property "RS Price/Stock" "" (at 35.56 44.45 0) (hide yes) (show_name no) (do_not_autoplace no) (effects (font (size 1.27 1.27))))
  (property "Unit Price for 10pcs" "" (at 35.56 44.45 0) (hide yes) (show_name no) (do_not_autoplace no) (effects (font (size 1.27 1.27))))
  (property "element14 Part Number" "" (at 35.56 44.45 0) (hide yes) (show_name no) (do_not_autoplace no) (effects (font (size 1.27 1.27))))
  (property "element14 Price/Stock" "" (at 35.56 44.45 0) (hide yes) (show_name no) (do_not_autoplace no) (effects (font (size 1.27 1.27))))
  (pin "2")
  (pin "1"))
 (symbol
  (lib_id "Device:R_Small")
  (at 231.14 147.32 0)
  (mirror y)
  (unit 1)
  (body_style 1)
  (exclude_from_sim no)
  (in_bom yes)
  (on_board yes)
  (in_pos_files yes)
  (dnp no)
  (property "Reference" "R91" (at 228.854 146.05 0) (show_name no) (do_not_autoplace no) (effects (font (size 1.27 1.27) (thickness 0.1588)) (justify left)))
  (property "Value" "100R" (at 228.854 148.59 0) (show_name no) (do_not_autoplace no) (effects (font (size 1.27 1.27) (thickness 0.1588)) (justify left)))
  (property "Footprint" "Resistor_SMD:R_0603_1608Metric" (at 231.14 147.32 0) (hide yes) (show_name no) (do_not_autoplace no) (effects (font (size 1.27 1.27) (thickness 0.1588))))
  (property "Datasheet" "" (at 231.14 147.32 0) (hide yes) (show_name no) (do_not_autoplace no) (effects (font (size 1.27 1.27) (thickness 0.1588))))
  (property "Description" "" (at 231.14 147.32 0) (hide yes) (show_name no) (do_not_autoplace no) (effects (font (size 1.27 1.27) (thickness 0.1588))))
  (property "Source" "" (at 231.14 147.32 0) (hide yes) (show_name no) (do_not_autoplace no) (effects (font (size 1.27 1.27) (thickness 0.1588))))
  (property "Current" "" (at 231.14 147.32 0) (hide yes) (show_name no) (do_not_autoplace no) (effects (font (size 1.27 1.27) (thickness 0.1588))))
  (property "Sim.Device" "" (at 231.14 147.32 0) (hide yes) (show_name no) (do_not_autoplace no) (effects (font (size 1.27 1.27) (thickness 0.1588))))
  (property "Order No." "" (at 231.14 147.32 0) (hide yes) (show_name no) (do_not_autoplace no) (effects (font (size 1.27 1.27) (thickness 0.1588))))
  (property "Material" "" (at 231.14 147.32 0) (hide yes) (show_name no) (do_not_autoplace no) (effects (font (size 1.27 1.27) (thickness 0.1588))))
  (property "Sim.Pins" "" (at 231.14 147.32 0) (hide yes) (show_name no) (do_not_autoplace no) (effects (font (size 1.27 1.27) (thickness 0.1588))))
  (property "Tolerence" "" (at 231.14 147.32 0) (hide yes) (show_name no) (do_not_autoplace no) (effects (font (size 1.27 1.27) (thickness 0.1588))))
  (property "Alternative" "" (at 231.14 147.32 90) (hide yes) (show_name no) (do_not_autoplace no) (effects (font (size 1.27 1.27) (thickness 0.1588))))
  (property "Allied Price/Stock" "" (at 231.14 147.32 0) (hide yes) (show_name no) (do_not_autoplace no) (effects (font (size 1.27 1.27))))
  (property "Allied_Number" "" (at 231.14 147.32 0) (hide yes) (show_name no) (do_not_autoplace no) (effects (font (size 1.27 1.27))))
  (property "Arrow Part Number" "" (at 231.14 147.32 0) (hide yes) (show_name no) (do_not_autoplace no) (effects (font (size 1.27 1.27))))
  (property "Arrow Price/Stock" "" (at 231.14 147.32 0) (hide yes) (show_name no) (do_not_autoplace no) (effects (font (size 1.27 1.27))))
  (property "KLC_S3.3" "" (at 231.14 147.32 0) (hide yes) (show_name no) (do_not_autoplace no) (effects (font (size 1.27 1.27))))
  (property "KLC_S4.1" "" (at 231.14 147.32 0) (hide yes) (show_name no) (do_not_autoplace no) (effects (font (size 1.27 1.27))))
  (property "Manufacturer_Name" "" (at 231.14 147.32 0) (hide yes) (show_name no) (do_not_autoplace no) (effects (font (size 1.27 1.27))))
  (property "Manufacturer_Part_Number" "" (at 231.14 147.32 0) (hide yes) (show_name no) (do_not_autoplace no) (effects (font (size 1.27 1.27))))
  (property "Mouser Part Number" "" (at 231.14 147.32 0) (hide yes) (show_name no) (do_not_autoplace no) (effects (font (size 1.27 1.27))))
  (property "Mouser Price/Stock" "" (at 231.14 147.32 0) (hide yes) (show_name no) (do_not_autoplace no) (effects (font (size 1.27 1.27))))
  (property "Part/Order No." "" (at 231.14 147.32 0) (hide yes) (show_name no) (do_not_autoplace no) (effects (font (size 1.27 1.27))))
  (property "RS Part Number" "" (at 231.14 147.32 0) (hide yes) (show_name no) (do_not_autoplace no) (effects (font (size 1.27 1.27))))
  (property "RS Price/Stock" "" (at 231.14 147.32 0) (hide yes) (show_name no) (do_not_autoplace no) (effects (font (size 1.27 1.27))))
  (property "Unit Price for 10pcs" "" (at 231.14 147.32 0) (hide yes) (show_name no) (do_not_autoplace no) (effects (font (size 1.27 1.27))))
  (property "element14 Part Number" "" (at 231.14 147.32 0) (hide yes) (show_name no) (do_not_autoplace no) (effects (font (size 1.27 1.27))))
  (property "element14 Price/Stock" "" (at 231.14 147.32 0) (hide yes) (show_name no) (do_not_autoplace no) (effects (font (size 1.27 1.27))))
  (pin "2")
  (pin "1"))
 (sheet
  (at 50.8 76.2)
  (size 38.1 76.2)
  (exclude_from_sim no)
  (in_bom yes)
  (on_board yes)
  (dnp no)
  (stroke (width 0.1524) (type solid))
  (fill (color 0 0 0 0))
  (property "Sheetname" "MCU Power" (at 65.786 103.632 0) (show_name no) (do_not_autoplace no) (effects (font (size 1.27 1.27)) (justify left bottom)))
  (property "Sheetfile" "mcu-power.kicad_sch" (at 50.8 127.5846 0) (hide yes) (show_name no) (do_not_autoplace no) (effects (font (size 1.27 1.27)) (justify left top)))
  (pin "VDD" input (at 50.8 81.28 180) (effects (font (size 1.27 1.27)) (justify left)))
  (pin "VSS" input (at 50.8 83.82 180) (effects (font (size 1.27 1.27)) (justify left))))
 (sheet
  (at 139.7 76.2)
  (size 38.1 76.2)
  (exclude_from_sim no)
  (in_bom yes)
  (on_board yes)
  (dnp no)
  (stroke (width 0.1524) (type solid))
  (fill (color 0 0 0 0))
  (property "Sheetname" "MCU GPIO" (at 152.908 148.59 0) (show_name no) (do_not_autoplace no) (effects (font (size 1.27 1.27)) (justify left bottom)))
  (property "Sheetfile" "mcu-gpio.kicad_sch" (at 139.7 127.5846 0) (hide yes) (show_name no) (do_not_autoplace no) (effects (font (size 1.27 1.27)) (justify left top)))
  (property "Field2" "" (at 139.7 76.2 0) (hide yes) (show_name no) (do_not_autoplace no) (effects (font (size 1.27 1.27))))
  (pin "CLKOUT" output (at 177.8 130.81 0) (effects (font (size 1.27 1.27)) (justify right)))
  (pin "NRST" output (at 139.7 96.52 180) (effects (font (size 1.27 1.27)) (justify left)))
  (pin "PWMOUT" output (at 177.8 81.28 0) (effects (font (size 1.27 1.27)) (justify right)))
  (pin "RMII_CRS_DV" input (at 177.8 91.44 0) (effects (font (size 1.27 1.27)) (justify right)))
  (pin "RMII_MDC" input (at 177.8 93.98 0) (effects (font (size 1.27 1.27)) (justify right)))
  (pin "RMII_MDIO" input (at 177.8 96.52 0) (effects (font (size 1.27 1.27)) (justify right)))
  (pin "RMII_REF_CLK" input (at 177.8 99.06 0) (effects (font (size 1.27 1.27)) (justify right)))
  (pin "RMII_RXD0" input (at 177.8 101.6 0) (effects (font (size 1.27 1.27)) (justify right)))
  (pin "RMII_RXD1" input (at 177.8 104.14 0) (effects (font (size 1.27 1.27)) (justify right)))
  (pin "RMII_TXD0" input (at 177.8 106.68 0) (effects (font (size 1.27 1.27)) (justify right)))
  (pin "RMII_TXD1" input (at 177.8 109.22 0) (effects (font (size 1.27 1.27)) (justify right)))
  (pin "RMII_TX_EN" input (at 177.8 88.9 0) (effects (font (size 1.27 1.27)) (justify right)))
  (pin "SCK" output (at 177.8 135.89 0) (effects (font (size 1.27 1.27)) (justify right)))
  (pin "SDI" output (at 177.8 138.43 0) (effects (font (size 1.27 1.27)) (justify right)))
  (pin "SDO{slash}~{IRQ}" input (at 177.8 140.97 0) (effects (font (size 1.27 1.27)) (justify right)))
  (pin "USB_D+" bidirectional (at 177.8 118.11 0) (effects (font (size 1.27 1.27)) (justify right)))
  (pin "USB_D-" bidirectional (at 177.8 120.65 0) (effects (font (size 1.27 1.27)) (justify right)))
  (pin "USB_ID" input (at 177.8 123.19 0) (effects (font (size 1.27 1.27)) (justify right)))
  (pin "USB_VBUS_SENSE" input (at 177.8 115.57 0) (effects (font (size 1.27 1.27)) (justify right)))
  (pin "~{CS}" output (at 177.8 133.35 0) (effects (font (size 1.27 1.27)) (justify right)))
  (pin "~{SYNC}" output (at 177.8 143.51 0) (effects (font (size 1.27 1.27)) (justify right)))
  (pin "LOG_RX" output (at 139.7 116.84 180) (effects (font (size 1.27 1.27)) (justify left)))
  (pin "LOG_TX" output (at 139.7 114.3 180) (effects (font (size 1.27 1.27)) (justify left)))
  (pin "SWCLK" output (at 139.7 104.14 180) (effects (font (size 1.27 1.27)) (justify left)))
  (pin "SWDIO" output (at 139.7 106.68 180) (effects (font (size 1.27 1.27)) (justify left)))
  (pin "SWO" output (at 139.7 109.22 180) (effects (font (size 1.27 1.27)) (justify left)))
  (pin "VDD" input (at 139.7 81.28 180) (effects (font (size 1.27 1.27)) (justify left)))
  (pin "VSS" input (at 139.7 83.82 180) (effects (font (size 1.27 1.27)) (justify left)))))
